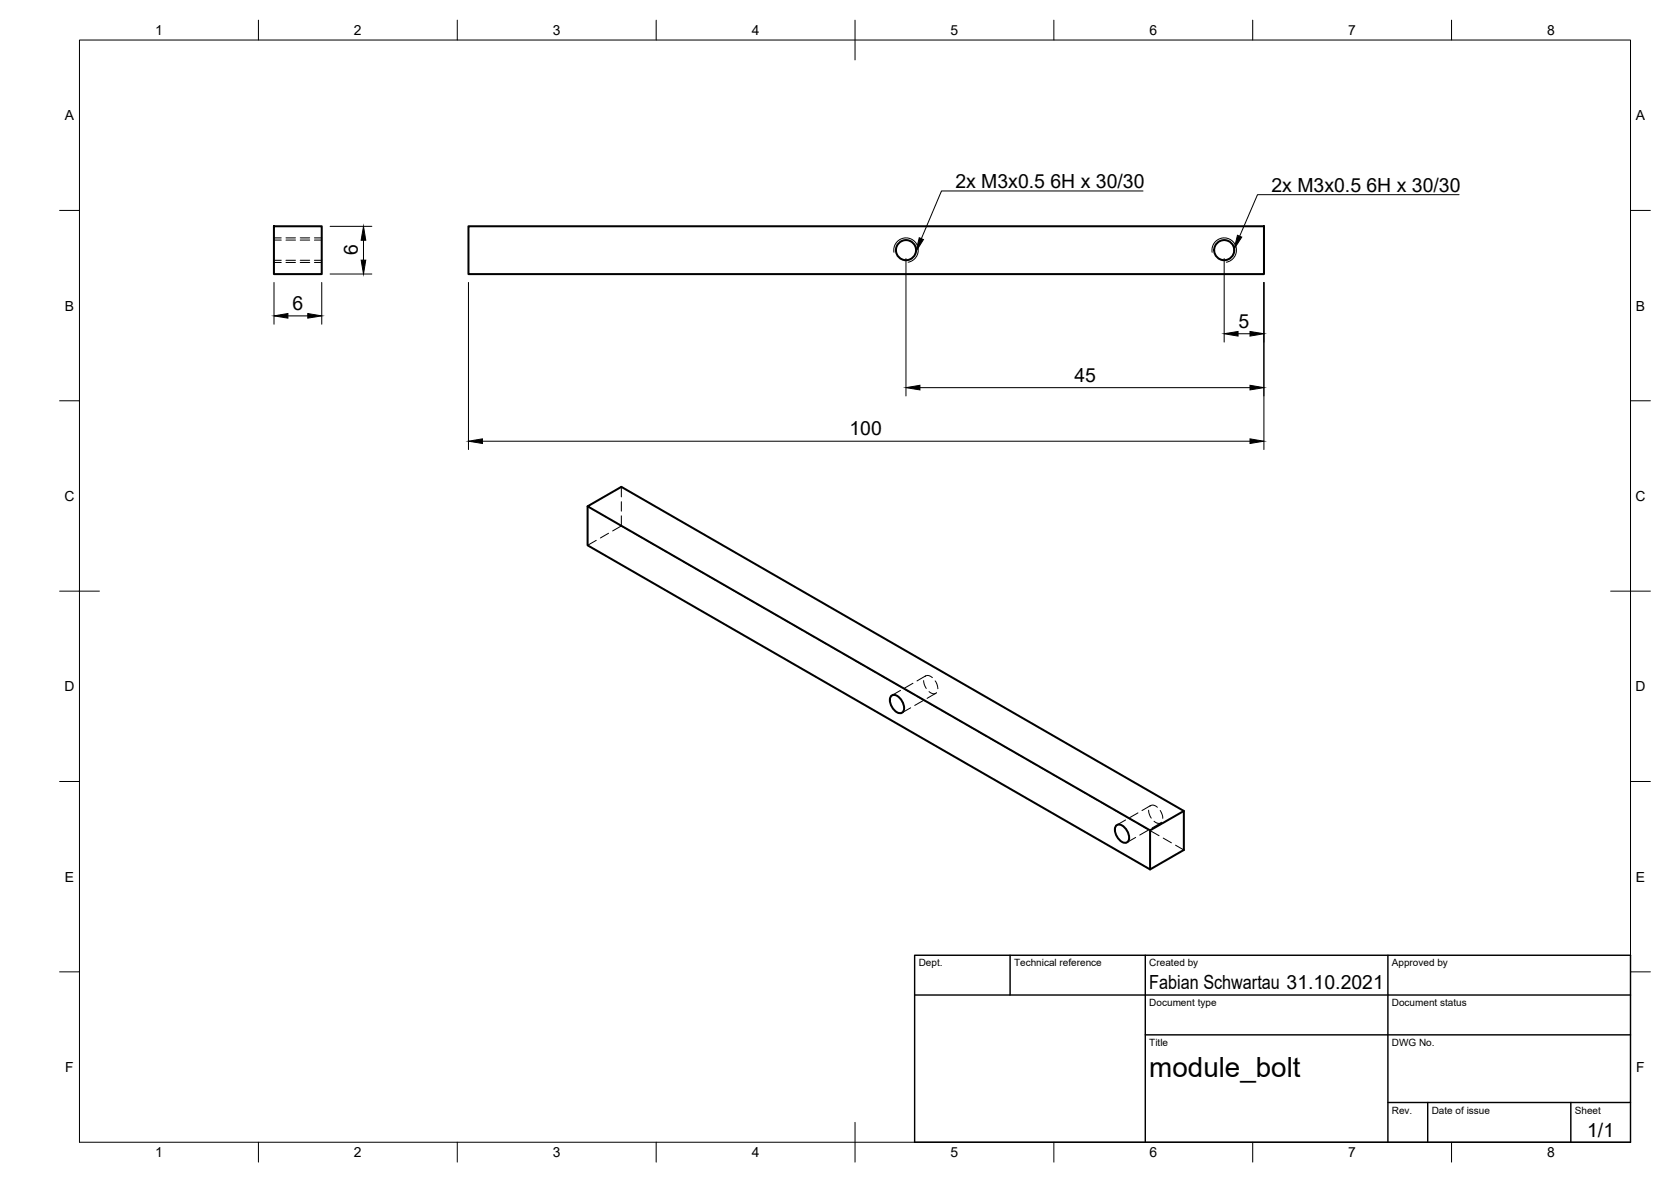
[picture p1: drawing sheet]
<svg xmlns="http://www.w3.org/2000/svg" width="420mm" height="297mm" viewBox="0 0 420 297" stroke-linecap="round" stroke-linejoin="round" font-family="sans-serif">
<!-- layer: Sichtbar -->
<g fill="none" stroke="#000" stroke-width=".51">
<path d="M68.9 56.9h12v12h-12zM117.8 56.9h200v12h-200zM147.7 127.2v9.8l141.5 81.5 8.5-4.9v-9.8l-141.5-81.4-8.5 4.8 141.5 81.5v9.8M224 175a1.59 1.59 0 0 1 2.5 .7 3 3 0 0 1 .6 3.2 1.59 1.59 0 0 1-2.5-.7 3 3 0 0 1-.6-3.2zM280.6 207.6a1.59 1.59 0 0 1 2.4 .6 3 3 0 0 1 .7 3.2 1.59 1.59 0 0 1-2.5-.6 3 3 0 0 1-.6-3.2zM297.7 203.8l-8.5 4.9"/>
<circle cx="227.8" cy="62.9" r="2.53"/>
<circle cx="307.8" cy="62.9" r="2.53"/>
</g>
<!-- layer: Sichtbar schmal -->
<path d="M224.8 63.4a3.1 3.1 0 0 1 2.5-3.6 3.1 3.1 0 0 1 3.5 2.5 3.1 3.1 0 0 1-2.5 3.6M304.8 63.4a3.1 3.1 0 0 1 2.5-3.6 3.1 3.1 0 0 1 3.5 2.5 3.1 3.1 0 0 1-2.4 3.6" fill="none" stroke="#000" stroke-width=".25"/>
<!-- layer: Verdeckt -->
<g fill="none" stroke="#000" stroke-width=".25">
<path d="M68.9 60.3h1.8M68.9 65.4h1.8M71.9 60.3h2.4M71.9 65.4h2.4M75.5 60.3h2.4M75.5 65.4h2.4M79.1 60.3h1.8M79.1 65.4h1.8M149.9 135.8l-2.2 1.2M153 134l-2 1.2M156.2 122.4v2.5M156.2 126.1v2.3"/>
<path d="M156.2 129.6v2.6M156.2 132.2l2.1 1.2M156.2 132.2l-2.1 1.2M159.4 134l2 1.2M162.5 135.7l2 1.2M165.5 137.5l2.1 1.2M168.7 139.3l2 1.2M171.7 141.1l2.1 1.2M174.8 142.9l2.1 1.2M177.9 144.7l2.1 1.1M181 146.4l2.1 1.2M184.1 148.2l2.1 1.2"/>
<path d="M187.2 150l2.1 1.2M190.3 151.8l2.1 1.2M193.4 153.6l2.1 1.2M196.5 155.3l2.1 1.2M199.6 157.1l2.1 1.2M202.7 158.9l2.1 1.2M205.8 160.7l2.1 1.2M208.9 162.5l2 1.2M212 164.3l2.1 1.1M215.1 166.1l2 1.1M218.2 167.8l2 1.2M221.3 169.6l2 1.2"/>
<path d="M224.4 171.4l2 1.2M226.4 173.5l-2.1 1.2M227.5 173.2l2 1.2M229 177.9l-2.2 1.2M229.6 171.7l-2.1 1.2M230.6 175l2 1.2M232.1 176.1l-2.1 1.2M232.2 171l.2 1 .5 1M232.5 170a1.32 1.32 0 0 1 1.9 .3M232.7 169.8l-2.1 1.3M233.6 173.8a1.36 1.36 0 0 0 1.9 .3M233.7 176.7l2 1.2"/>
<path d="M235.1 171.1l.5 .8 .2 1.2M235.3 174.2l-2.2 1.3M236.7 178.5l2.1 1.2M239.8 180.3l2.1 1.2M243 182.1l2 1.2M246 183.9l2.1 1.2M249.1 185.7l2.1 1.1M252.2 187.4l2.1 1.2M255.3 189.2l2.1 1.2M258.4 191l2.1 1.2M261.5 192.8l2.1 1.2M264.6 194.6l2.1 1.2"/>
<path d="M267.7 196.3l2.1 1.2M270.8 198.1l2.1 1.2M273.9 199.9l2.1 1.2M277 201.7l2.1 1.2M280.1 203.5l2.1 1.2M283 206.1l-2.2 1.2M283.2 205.3l2 1.1M285.6 210.4l-2.2 1.3M286.1 204.3l-2 1.2M286.3 207l2.1 1.2M288.6 208.7l-2 1.2M288.8 203.6l.2 1 .5 1"/>
<path d="M289.1 202.6a1.32 1.32 0 0 1 1.9 .3M289.3 202.4l-2.2 1.3M289.4 208.8l2 1.2M290.2 206.4a1.36 1.36 0 0 0 1.9 .2M291.7 203.7l.6 1.2 .1 .8M291.8 206.8l-2.1 1.3M292.5 210.6l2 1.2M295.6 212.4l2.1 1.2"/>
</g>
<!-- layer: Verdeckt schmal -->
<path d="M68.9 59.8h1.8M71.9 59.8h2.4M75.5 59.8h2.4M79.1 59.8h1.8M68.9 66h1.8M71.9 66h2.4M75.5 66h2.4M79.1 66h1.8" fill="none" stroke="#000" stroke-width=".25"/>
<!-- layer: Border -->
<g fill="none" stroke="#000" stroke-width=".25">
<path d="M20 10.1h390v276.9h-390zM65 5.1v5M115 5.1v5M165 5.1v5M215 5.1v10M265 5.1v5M315 5.1v5M365 5.1v5M15 52.9h5M410 52.9h5M15 100.7h5M410 100.7h5"/>
<path d="M15 148.6h10M405 148.6h10M15 196.4h5M410 196.4h5M15 244.2h5M410 244.2h5M65 287v5M115 287v5M165 287v5M215 282.1v9.9M265 287v5M315 287v5"/>
<path d="M365 287v5"/>
</g>
<!-- layer: TitleBlock -->
<path d="M230 240.1h180v46.9h-180zM230 250h180M254 240.1v9.9M288 240.1v46.9M349 240.1v46.9M288 260.1h122M349 277.1h61M359 277.1v9.9M395 277.1v9.9" fill="none" stroke="#000" stroke-width=".36"/>
<!-- layer: Dimensions -->
<g fill="none" stroke="#000" stroke-width=".25">
<path d="M83 56.9h10.5M68.9 71v10.5M72.4 79.4h5M80.9 71v10.5M83 68.9h10.5M91.4 60.4v5M117.8 71v42M227.8 65v34.5M307.8 65v21M317.8 71v42M231.3 97.4h83M311.3 83.9h3"/>
<path d="M121.3 110.9h193"/>
</g>
<path d="M68.9 79.4l3.5-.6v1.2zM77.4 78.8l3.5 .6-3.5 .6zM91.4 56.9l.6 3.5h-1.2zM90.8 65.4h1.2l-.6 3.5zM227.8 97.4l3.5-.6v1.2zM307.8 83.9l3.5-.6v1.2zM314.3 83.3l3.5 .6-3.5 .6zM314.3 96.8l3.5 .6-3.5 .6zM117.8 110.9l3.5-.6v1.1zM314.3 110.3l3.5 .6-3.5 .5z" fill="#000" stroke="#000" stroke-width=".25"/>
<!-- layer: Annotations -->
<path d="M311.1 59.1l1.1 .5-1.9 3zM231.1 59.7l1.1 .5-1.9 3z" fill="#000" stroke="#000" stroke-width=".25"/>
<path d="M287.4 48h-50.7l-5 12M366.9 48.9h-50.7l-4.5 10.5" fill="none" stroke="#000" stroke-width=".25"/>
<text font-size="7" x="289" y="270.6">module_bolt</text>
<g font-size="4.9">
<text x="240.2" y="47.3">2x M3x0.5</text>
<text x="264.1" y="47.3">6H x 30/30</text>
<text x="319.7" y="48.2">2x M3x0.5</text>
<text x="343.6" y="48.2">6H x 30/30</text>
<text x="89.9" y="64.2" transform="rotate(-90 89.9 64.2)">6</text>
<text x="73.6" y="77.9">6</text>
<text x="311.4" y="82.4">5</text>
<text x="270.2" y="96">45</text>
<text x="213.6" y="109.4">100</text>
<text x="289" y="248.5">Fabian Schwartau 31.10.2021</text>
<text x="399.1" y="285.7">1/1</text>
</g>
<g font-size="3.5">
<text x="39" y="8.8">1</text>
<text x="89" y="8.8">2</text>
<text x="139" y="8.8">3</text>
<text x="189" y="8.8">4</text>
<text x="239" y="8.8">5</text>
<text x="289" y="8.8">6</text>
<text x="339" y="8.8">7</text>
<text x="389" y="8.8">8</text>
<text x="16.3" y="30.2">A</text>
<text x="411.3" y="30.2">A</text>
<text x="16.3" y="78">B</text>
<text x="411.3" y="78">B</text>
<text x="16.2" y="125.9">C</text>
<text x="411.2" y="125.9">C</text>
<text x="16.2" y="173.7">D</text>
<text x="411.2" y="173.7">D</text>
<text x="16.3" y="221.6">E</text>
<text x="411.3" y="221.6">E</text>
<text x="16.4" y="269.4">F</text>
<text x="411.4" y="269.4">F</text>
<text x="39" y="290.8">1</text>
<text x="89" y="290.8">2</text>
<text x="139" y="290.8">3</text>
<text x="189" y="290.8">4</text>
<text x="239" y="290.8">5</text>
<text x="289" y="290.8">6</text>
<text x="339" y="290.8">7</text>
<text x="389" y="290.8">8</text>
</g>
<g font-size="2.5">
<text x="231" y="242.9">Dept.</text>
<text x="255" y="242.9">Technical reference</text>
<text x="289" y="242.9">Created by</text>
<text x="350" y="242.9">Approved by</text>
<text x="289" y="252.8">Document type</text>
<text x="350" y="252.8">Document status</text>
<text x="289" y="262.9">Title</text>
<text x="350" y="262.9">DWG No.</text>
<text x="350" y="279.9">Rev.</text>
<text x="360" y="279.9">Date of issue</text>
<text x="396" y="279.9">Sheet</text>
</g>
</svg>
